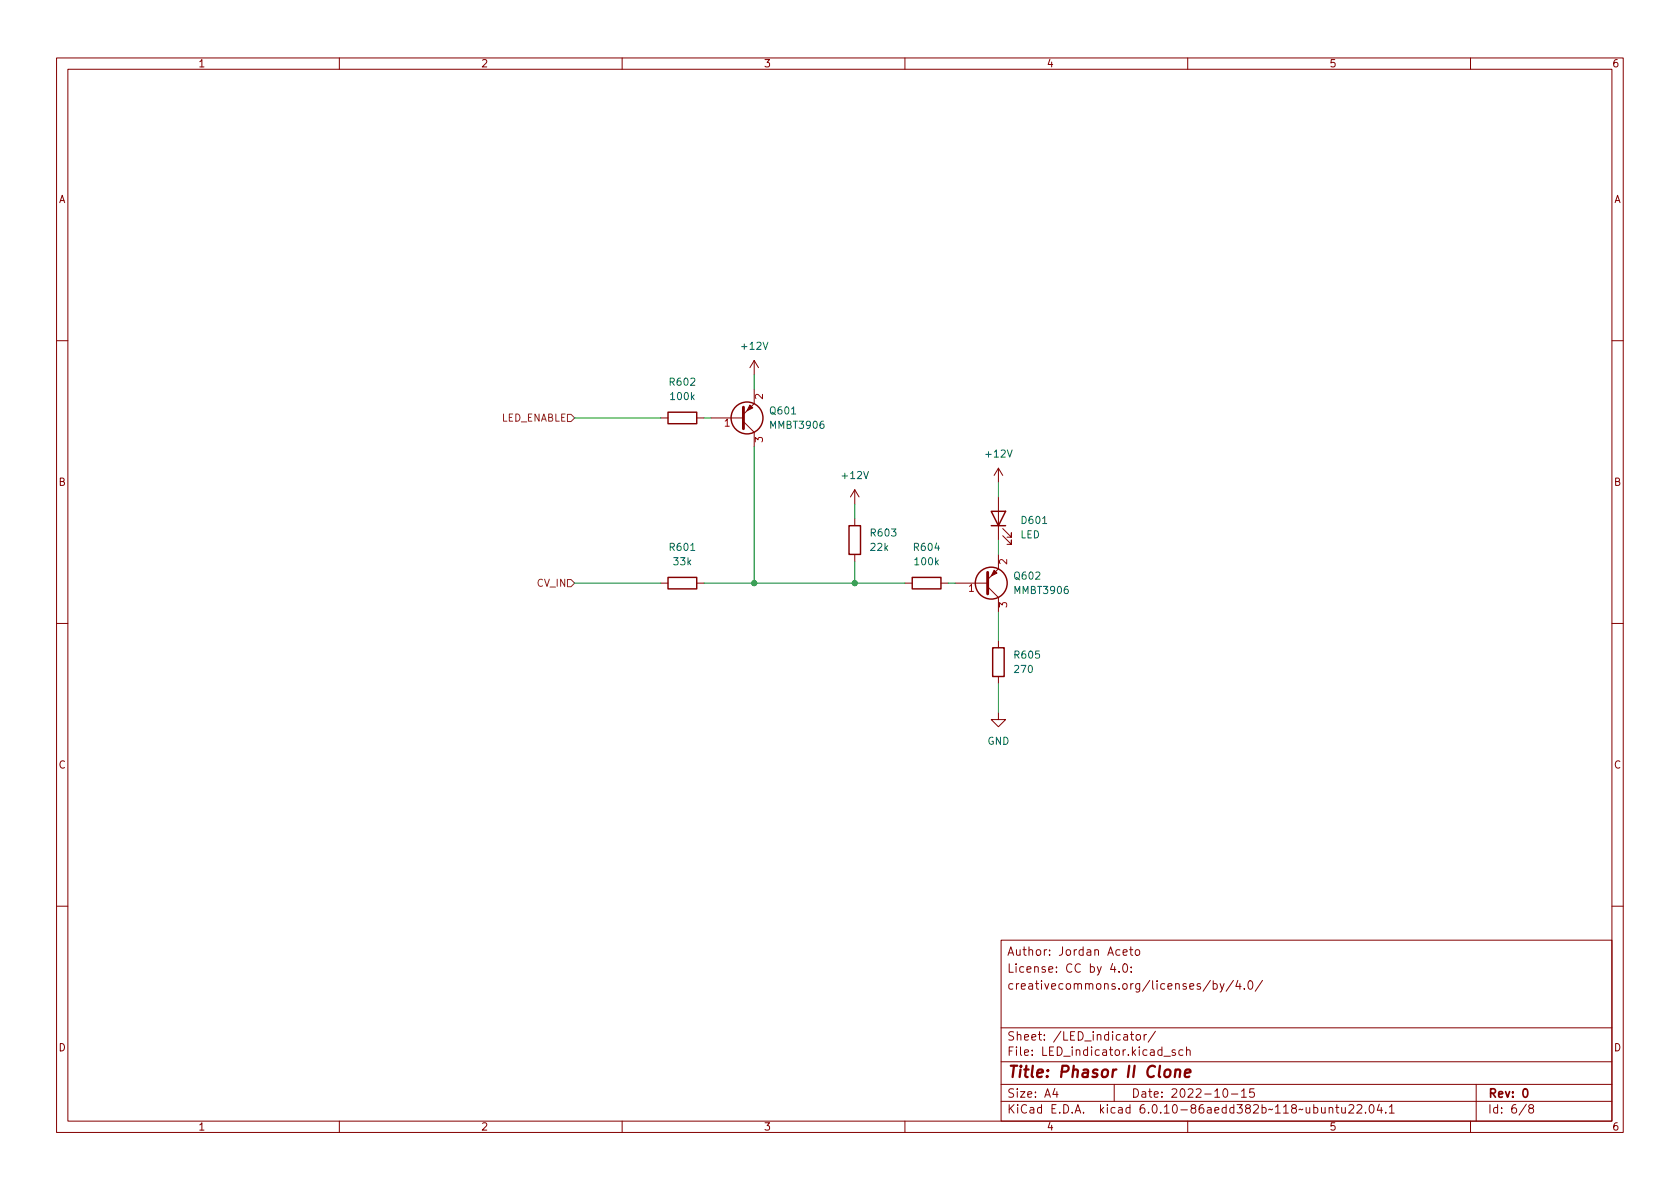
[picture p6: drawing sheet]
<svg xmlns="http://www.w3.org/2000/svg" width="297mm" height="210mm" viewBox="0 0 297 210" stroke-linecap="round" stroke-linejoin="round" font-family="sans-serif">
<g fill="none" stroke="#840000" stroke-width=".18">
<path d="M10 10.2h277v190.1h-277zM12 12.2h273v186.1h-273zM60 10.2v2M110 10.2v2M160 10.2v2M210 10.2v2M260 10.2v2M10 60.2h2M116.8 73.9h1.3M123.2 73.9h1.3M125.7 73.9h5.7M131.4 74.5l1.9 1.9v2.6"/>
<path d="M133.3 68.8v2.6l-1.9 1.9M133.3 63.7v2.6M133.3 63.7l-.7 1.3M133.3 63.7l.8 1.3M285 60.2h2M151.1 86.6l-.7 1.3M151.1 86.6v2.5M151.1 91.7v1.3M151.1 98v1.3M151.1 86.6l.8 1.3M176.5 98v2.6l-1.9 1.9M176.5 82.8v2.5"/>
<path d="M176.5 87.9v7.6M176.5 82.8l-.7 1.3M176.5 82.8l.8 1.3M177.3 94.7l1.5 1.6v-.8v.8h-.7M177.3 93.5l1.5 1.5v-.8v.8h-.7M10 110.2h2M116.8 103.1h1.3M123.2 103.1h1.3M160 103.1h1.3M166.4 103.1h1.2M168.9 103.1h5.7M174.6 103.8l1.9 1.9v2.5"/>
<path d="M176.5 113.3v1.2M176.5 119.6v1.3M285 110.2h2M176.5 126v1.2h1.3l-1.3 1.3-1.2-1.3h1.2M10 160.2h2M177 166.3h108v32h-108zM196.7 170.4l-.3 1h.9M197.1 170.9v1M197.9 171.8v.1M198.6 168.4l.7-.1-.1-.3-.4-.1-.2 .2v.8h.6M198.6 170.6l.3-.2a.81 .81 0 0 1 .5 .7 .81 .81 0 0 1-.3 .8h-.1a.81 .81 0 0 1-.4-1.3zM199.7 167.9h.6"/>
<path d="M199.9 167.4v1.3l.4 .2M200 171.8v.1M200 171v.1M200.9 168l.3-.1 .3 .3v.4l-.3 .3h-.3l-.2-.3v-.4zM214 173.4l-1.3 1.9M214.5 174l.4-.1 .3 .3v.4l-.1 .3h-.6M214.5 173.4v1.5M215.7 173.9l.4 1M216.4 173.9l-.5 1.4-.2 .1M218.1 173.4l-1.3 1.9M218.9 173.4l-.4 1h.9M219.2 173.9v1"/>
<path d="M220 174.8v.1M220.8 173.6l.2-.2a.81 .81 0 0 1 .6 .7 .81 .81 0 0 1-.3 .8h-.2a.81 .81 0 0 1-.3-1.3zM223.2 173.4l-1.3 1.9M285 160.2h2M60 198.3v2M110 198.3v2M160 198.3v2M177 194.8h108M177 191.8h108M177 187.8h108M177 181.8h108M186.5 192.5l-.4 1h1"/>
<path d="M186.9 193v1M197 191.8v3M199.9 182.9h.5M200.1 182.4v1.3l.3 .2M200.9 183.1l.2-.2 .5 .2v.5l-.1 .3h-.4l-.2-.1zM202.3 182.9v1M202.7 182.9l-.3 .1-.1 .2M204.3 182.4l-1.3 1.9M205.8 186.8h1.1M207.8 185.7l-.4-.1-.2 .2 .1 .3 .5 .1v.4h-.6M209.1 185.7l-.4-.1-.3 .3v.4l.2 .3h.5M209.8 185.8l.2-.2 .4 .1v.9"/>
<path d="M209.8 185.1v1.5M210 198.3v2M216.4 192.6l.2-.1a.81 .81 0 0 1 .6 .7 .81 .81 0 0 1-.3 .8h-.2a.81 .81 0 0 1-.6-.6 .81 .81 0 0 1 .3-.8zM217.7 193.5h1.2M219.5 193l.4-.5v1.5M219.5 194h.9M221.7 192.5h-.7l-.1 .7 .2-.1 .5 .1 .2 .2-.1 .5-.2 .1-.6-.1M235 196l.2-.2 .4 .1v.9M235 195.8v1M236.1 195.8h.6M236.4 195.3v1.3l.3 .2M237.2 195.8l.1 1h.3l.3-.1"/>
<path d="M237.9 195.8v1M238.5 195.5l.6-.2 .2 .2 .1 .3-1 1h1M239.9 195.5l.6-.2 .2 .2 .1 .3-.9 1h.9M241.4 196.7v.1M242.3 195.4l.1-.1a.81 .81 0 0 1 .6 .7 .81 .81 0 0 1-.3 .8h-.1a.81 .81 0 0 1-.6-.6 .81 .81 0 0 1 .3-.8zM243.9 195.3l-.4 1h.9M244.2 195.8v1M245 196.7v.1M245.6 195.8l.5-.5v1.5M245.6 196.8h.9M260 198.3v2M261 191.8v6.5"/>
<path d="M269.9 195.3l-1.3 1.9M270.6 196l-.3-.3 .1-.2 .2-.2 .4 .1 .2 .2-.1 .2-.7 .2-.1 .3v.2l.3 .3h.4l.2-.3-.1-.4-.2-.1"/>
</g>
<path d="M269.4 192.7l.2-.2a.8 .8 0 0 1 .5 .8 .8 .8 0 0 1-.5 .7l-.2-.1-.1-.4z" fill="none" stroke="#840000" stroke-width=".3"/>
<path d="M206 189.3a.52 .52 0 0 1 .6-.2 .52 .52 0 0 1 .4 .4l-.1 .6a.55 .55 0 0 1-.5 .4 .55 .55 0 0 1-.6-.4zM207.8 189.3a.49 .49 0 0 1 .9 .1l-.1 1.1M207.9 189.1l-.2 1.4M209.5 189.8l1-.2-.1-.4-.1-.1-.6 .1-.2 1 .2 .3 .6-.1" fill="none" stroke="#840000" stroke-width=".4"/>
<g fill="none" stroke="#840000" stroke-width=".25">
<path d="M118.1 72.9h5.1v2h-5.1zM150.1 93h2v5h-2zM175.3 90.4h2.5l-1.3 2.6zM175.3 93h2.5M118.1 102.1h5.1v2h-5.1zM161.3 102.1h5.1v2h-5.1zM175.5 114.5h2v5.1h-2z"/>
<circle cx="132.1" cy="73.9" r="2.82"/>
<circle cx="175.3" cy="103.1" r="2.82"/>
</g>
<path d="M131.4 72v3.8M174.6 101.2v3.8" fill="none" stroke="#840000" stroke-width=".51"/>
<g fill="#840000" stroke="#840000" stroke-width=".18">
<path d="M132.6 71.6l.5 .5-1 .5z"/>
<path d="M175.8 100.8l.5 .5-1 .5z"/>
</g>
<path d="M100.3 73.3h.7l.6 .6-.6 .6h-.7zM100.3 102.5h.7l.6 .6-.6 .7h-.7z" fill="none" stroke="#725600" stroke-width=".18"/>
<g fill="none" stroke="#009600" stroke-width=".18">
<path d="M101.6 73.9h15.2M124.5 73.9h1.2M133.3 66.3v2.5M133.3 79v24.1M151.1 89.1v2.6M151.1 99.3v3.8M176.5 85.3v2.6M176.5 95.5v2.5M101.6 103.1h15.2M124.5 103.1h35.5M167.6 103.1h1.3M176.5 108.2v5.1"/>
<path d="M176.5 120.9v5.1"/>
</g>
<g fill="#009600" stroke="#009600" stroke-width=".18">
<circle cx="151.1" cy="103.1" r=".46"/>
<circle cx="133.3" cy="103.1" r=".46"/>
</g>
<text font-size="2.8" fill="#840000" x="178" y="190.6">Title: Phasor II Clone</text>
<g font-size="2.1" fill="#840000">
<text x="178" y="172">License: CC by 4.0:</text>
<text x="178" y="169">Author: Jordan Aceto</text>
<text x="178" y="175">creativecommons.org/licenses/by/4.0/</text>
<text x="178" y="184">Sheet: /LED_indicator/</text>
<text x="178" y="186.7">File: LED_indicator.kicad_sch</text>
<text x="178" y="196.9">KiCad E.D.A. kicad 6.0.10-86aedd382b~118~ubuntu22.04.1</text>
<text x="178" y="194.1">Size: A4</text>
<text x="200" y="194.1">Date: 2022-10-15</text>
<text x="263" y="194.1">Rev: 0</text>
<text x="263" y="196.9">Id: 6/8</text>
</g>
<g font-size="1.8" fill="#840000">
<text x="35" y="11.9">1</text>
<text x="85" y="11.9">2</text>
<text x="135" y="11.9">3</text>
<text x="185" y="11.9">4</text>
<text x="235" y="11.9">5</text>
<text x="285" y="11.9">6</text>
<text x="10.3" y="35.9">A</text>
<text x="285.3" y="35.9">A</text>
<text x="10.3" y="85.9">B</text>
<text x="285.3" y="85.9">B</text>
<text x="10.3" y="135.9">C</text>
<text x="285.3" y="135.9">C</text>
<text x="10.3" y="185.9">D</text>
<text x="285.3" y="185.9">D</text>
<text x="35" y="199.9">1</text>
<text x="85" y="199.9">2</text>
<text x="135" y="199.9">3</text>
<text x="185" y="199.9">4</text>
<text x="235" y="199.9">5</text>
<text x="285" y="199.9">6</text>
</g>
<g font-size="1.8" fill="#006464">
<text x="131.3" y="61.8">+12V</text>
<text x="118.5" y="68.2">R602</text>
<text x="118.7" y="70.7">100k</text>
<text x="136.3" y="73.3">Q601</text>
<text x="136.3" y="75.8">MMBT3906</text>
<text x="174.4" y="80.9">+12V</text>
<text x="149" y="84.7">+12V</text>
<text x="154.1" y="94.9">R603</text>
<text x="180.4" y="95.2">LED</text>
<text x="180.8" y="92.6">D601</text>
<text x="118.5" y="97.4">R601</text>
<text x="119.2" y="99.9">33k</text>
<text x="154" y="97.4">22k</text>
<text x="161.7" y="97.4">R604</text>
<text x="161.9" y="99.9">100k</text>
<text x="179.5" y="102.5">Q602</text>
<text x="179.5" y="105">MMBT3906</text>
<text x="179.5" y="116.5">R605</text>
<text x="179.5" y="119">270</text>
<text x="174.6" y="131.7">GND</text>
</g>
<g font-size="1.8" fill="#a90000">
<text x="134.9" y="70.6" transform="rotate(-90 134.9 70.6)">2</text>
<text x="128.1" y="75.4">1</text>
<text x="134.9" y="78.2" transform="rotate(-90 134.9 78.2)">3</text>
<text x="178.1" y="99.8" transform="rotate(-90 178.1 99.8)">2</text>
<text x="171.3" y="104.6">1</text>
<text x="178.1" y="107.4" transform="rotate(-90 178.1 107.4)">3</text>
</g>
<g font-size="1.8" fill="#725600">
<text x="88.4" y="74.5">LED_ENABLE</text>
<text x="95" y="103.8">CV_IN</text>
</g>
</svg>
